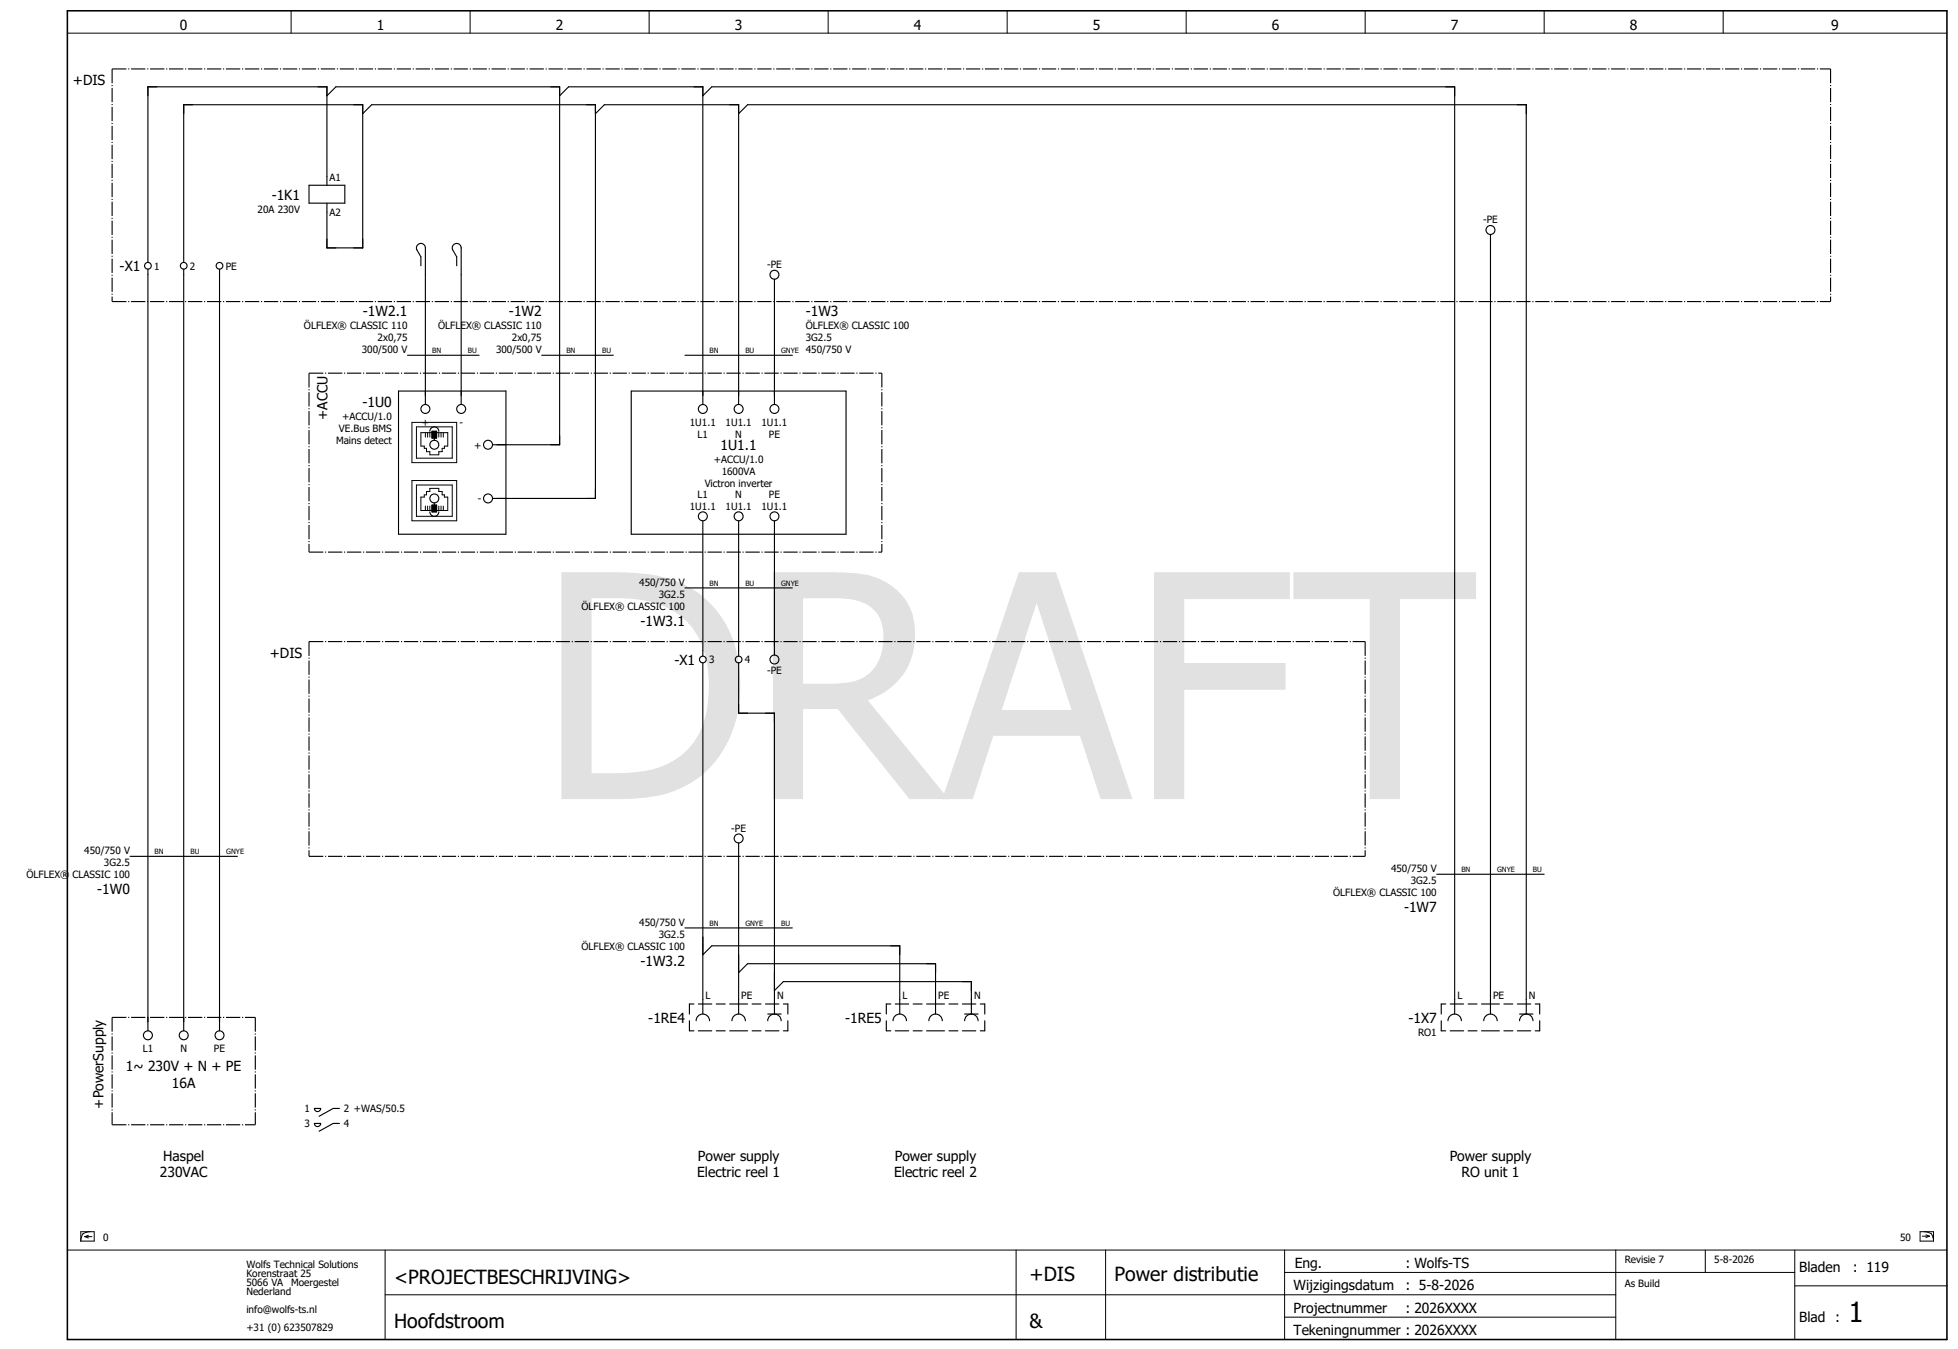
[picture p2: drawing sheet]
<svg xmlns="http://www.w3.org/2000/svg" width="438mm" height="302mm" viewBox="0 0 438 302" stroke-linecap="round" stroke-linejoin="round" font-family="sans-serif">
<g fill="none" stroke="#000" stroke-width=".22">
<path d="M15.1 7.4h420M65.1 2.4v5M105.1 2.4v5M145.1 2.4v5M185.1 2.4v5M225.1 2.4v5M265.1 2.4v5M305.1 2.4v5M345.1 2.4v5M385.1 2.4v5M92.1 94.4h10v9h-10zM93.1 95.4h8v7h-8z"/>
<path d="M94.1 96.7h6v3h-.8v.5h-.5v.8h-.7v.7h-2v-.7h-.8v-.8h-.5v-.5h-.7zM95.1 96.7v1M95.6 96.7v1M96.1 96.7v1M96.6 96.7v1M97.1 96.7v1M97.6 96.7v1M98.1 96.7v1M98.6 96.7v1M99.1 96.7v1M92.1 107.4h10v9h-10zM93.1 108.4h8v7h-8z"/>
<path d="M94.1 111.1h.7v-.5h.5v-.7h.8v-.7h2v.7h.7v.7h.5v.5h.8v3h-6zM95.1 113.1v1M95.6 113.1v1M96.1 113.1v1M96.6 113.1v1M97.1 113.1v1M97.6 113.1v1M98.1 113.1v1M98.6 113.1v1M99.1 113.1v1M15.1 279.4h420M18.1 275.3h3v2.1h-3z"/>
<path d="M18.5 275.8l-.3 .8-.1 .8M19 276.4h1.6M19 276.4l.8 .3M19.8 276.1l-.8 .3M20.2 275.3l-.9 .1-.8 .4M86.1 279.4v20M227.1 279.4v20M247.1 279.4v20M287.1 279.4v20M361.1 279.4v20M381.1 279.4v5M401.1 279.4v20"/>
<path d="M429.1 275.3h3v2.1h-3zM429.6 276.3h1.6M430 275.3l.8 .1 .8 .4M430.4 276l.8 .3M431.2 276.3l-.8 .3M431.6 275.8l.3 .8 .2 .8M86.1 289.4h275M287.1 284.4h114M287.1 294.4h74M401.1 287.4h34"/>
</g>
<path d="M15.1 2.4h420v297h-420z" fill="none" stroke="#000" stroke-width=".35"/>
<g fill="none" stroke="#000" stroke-width=".25">
<path d="M73.1 21.4l2-2h50v80h-15M81.1 25.4l2-2h50v88h-23M125.1 21.4l2-2h30v71M133.1 25.4l2-2h30v67M157.1 21.4l2-2h166v207.3M165.1 25.4l2-2h174v203.3M69.1 41.4h8v4h-8zM73.1 41.4v-22h-40v39.3M73.1 45.4v10h8v-32h-40v35.3M94.1 59.4v-2l-.9-1.5a1 1 0 0 1 .6-1.5 1 1 0 0 1 1.3 1v35M102.1 59.4v-2l-.9-1.5a1 1 0 0 1 .6-1.5 1 1 0 0 1 1.3 1v35M333.1 52.4v174.3"/>
<path d="M33.1 60.2v170.2M41.1 60.2v170.2M49.1 60.2v170.2M91.1 79.4h16M121.1 79.4h16M153.1 79.4h24M173.1 62.4v28M89.1 87.4h24v32h-24zM96.1 96.4a1 1 0 0 1 1-1 1 1 0 0 1 1 1M96.6 96.4h1v1.5h-1zM97.1 97.9v.5M141.1 87.4h48v32h-48z"/>
<path d="M96.1 114.4a1 1 0 0 0 1 1 1 1 0 0 0 1-1M96.6 112.9h1v1.5h-1zM97.1 112.4v.5M157.1 116.4v30.3M165.1 116.4v30.3M173.1 116.4v30M153.1 131.4h24M157.1 148.2v78.5M165.1 148.2v11.2h8v67.3M29.1 191.4h24M165.1 188.4v38.3M321.1 195.4h24"/>
<path d="M153.1 207.4h24M157.1 213.4l2-2h42v15.3M165.1 217.4l2-2h42v11.3M154.1 228.2v2.2h1M155.1 224.4h-1v2.3M155.6 228.2a1.5 1.5 0 0 1 1.5-1.5 1.5 1.5 0 0 1 1.5 1.5M156.1 230.4h3M156.1 224.4h3M160.1 230.4h2M160.1 224.4h2M163.1 230.4h4M163.1 224.4h4"/>
<path d="M163.6 228.2a1.5 1.5 0 0 1 1.5-1.5 1.5 1.5 0 0 1 1.5 1.5M168.1 230.4h2M168.1 224.4h2M171.1 230.4h3M171.1 224.4h3M171.6 228.2a1.5 1.5 0 0 1 1.5-1.5 1.5 1.5 0 0 1 1.5 1.5M171.6 226.7h3M173.1 221.4l2-2h42v7.3M175.1 224.4h1v2.3M176.1 228.2v2.2h-1M198.1 228.2v2.2h1M199.1 224.4h-1v2.3"/>
<path d="M199.6 228.2a1.5 1.5 0 0 1 1.5-1.5 1.5 1.5 0 0 1 1.5 1.5M200.1 230.4h3M200.1 224.4h3M204.1 230.4h2M204.1 224.4h2M207.1 230.4h4M207.1 224.4h4M207.6 228.2a1.5 1.5 0 0 1 1.5-1.5 1.5 1.5 0 0 1 1.5 1.5M212.1 230.4h2M212.1 224.4h2M215.1 230.4h3M215.1 224.4h3"/>
<path d="M215.6 228.2a1.5 1.5 0 0 1 1.5-1.5 1.5 1.5 0 0 1 1.5 1.5M215.6 226.7h3M219.1 224.4h1v2.3M220.1 228.2v2.2h-1M322.1 228.2v2.2h1M323.1 224.4h-1v2.3M323.6 228.2a1.5 1.5 0 0 1 1.5-1.5 1.5 1.5 0 0 1 1.5 1.5M324.1 230.4h3M324.1 224.4h3M328.1 230.4h2M328.1 224.4h2M331.1 230.4h4"/>
<path d="M331.1 224.4h4M331.6 228.2a1.5 1.5 0 0 1 1.5-1.5 1.5 1.5 0 0 1 1.5 1.5M336.1 230.4h2M336.1 224.4h2M339.1 230.4h3M339.1 224.4h3M339.6 228.2a1.5 1.5 0 0 1 1.5-1.5 1.5 1.5 0 0 1 1.5 1.5M339.6 226.7h3M343.1 224.4h1v2.3M344.1 228.2v2.2h-1M70.3 247.8h1.4a.7 .7 0 0 1-.7 .7 .7 .7 0 0 1-.7-.7zM70.3 251.1h1.4a.7 .7 0 0 1-.7 .7 .7 .7 0 0 1-.7-.7z"/>
<path d="M75.9 247.8h-1.4l-3.2 1.7M75.9 251.1h-1.4l-3.2 1.8"/>
<circle cx="33.1" cy="59.4" r=".75"/>
<circle cx="41.1" cy="59.4" r=".75"/>
<circle cx="49.1" cy="59.4" r=".75"/>
<circle cx="333.1" cy="51.4" r="1"/>
<circle cx="173.1" cy="61.4" r="1"/>
<circle cx="95.1" cy="91.4" r="1"/>
<circle cx="97.1" cy="99.4" r="1"/>
<circle cx="103.1" cy="91.4" r="1"/>
<circle cx="109.1" cy="99.4" r="1"/>
<circle cx="157.1" cy="91.4" r="1"/>
<circle cx="165.1" cy="91.4" r="1"/>
<circle cx="173.1" cy="91.4" r="1"/>
<circle cx="97.1" cy="111.4" r="1"/>
<circle cx="109.1" cy="111.4" r="1"/>
<circle cx="157.1" cy="115.4" r="1"/>
<circle cx="165.1" cy="115.4" r="1"/>
<circle cx="173.1" cy="115.4" r="1"/>
<circle cx="157.1" cy="147.4" r=".75"/>
<circle cx="165.1" cy="147.4" r=".75"/>
<circle cx="173.1" cy="147.4" r="1"/>
<circle cx="165.1" cy="187.4" r="1"/>
<circle cx="33.1" cy="231.4" r="1"/>
<circle cx="41.1" cy="231.4" r="1"/>
<circle cx="49.1" cy="231.4" r="1"/>
</g>
<g fill="none" stroke="#000" stroke-width=".25" stroke-dasharray="3.2 .4 .2 .4" stroke-linecap="butt">
<path d="M25.1 15.4h384M25.1 15.4v52M409.1 15.4v52M25.1 67.4h384M69.1 83.4h128M69.1 83.4v40M197.1 83.4v40M69.1 123.4h128M69.1 143.4h236M69.1 143.4v48M305.1 143.4v48M69.1 191.4h236"/>
<path d="M25.1 227.4h32M25.1 227.4v24M57.1 227.4v24M25.1 251.4h32"/>
</g>
<path d="M96.6 96.4h1v1.5h-1zM96.6 112.9h1v1.5h-1z" fill="#000" stroke="#000" stroke-width=".22"/>
<text font-size="69.7" fill="#e1e1e1" x="120.3" y="178.6">DRAFT</text>
<text font-size="6.2" x="413.1" y="295.4">1</text>
<g font-size="4.3">
<text x="88.1" y="286.9">&lt;PROJECTBESCHRIJVING&gt;</text>
<text x="230.1" y="286.4">+DIS</text>
<text x="249.1" y="286.4">Power distributie</text>
<text x="88.1" y="296.9">Hoofdstroom</text>
<text x="230.1" y="296.9">&amp;</text>
</g>
<g font-size="3.1">
<text x="40.2" y="6.8">0</text>
<text x="84.2" y="6.8">1</text>
<text x="124.2" y="6.8">2</text>
<text x="164.2" y="6.8">3</text>
<text x="204.2" y="6.8">4</text>
<text x="244.2" y="6.8">5</text>
<text x="284.2" y="6.8">6</text>
<text x="324.2" y="6.8">7</text>
<text x="364.2" y="6.8">8</text>
<text x="409.2" y="6.8">9</text>
<text x="16.3" y="19">+DIS</text>
<text x="60.7" y="44.6">-1K1</text>
<text x="26.7" y="60.6">-X1</text>
<text x="81.1" y="70.7">-1W2.1</text>
<text x="113.7" y="70.7">-1W2</text>
<text x="180.1" y="70.7">-1W3</text>
<text x="73.2" y="93.8" transform="rotate(-90 73.2 93.8)">+ACCU</text>
<text x="81" y="91">-1U0</text>
<text x="161" y="100.6">1U1.1</text>
<text x="143.1" y="139.9">-1W3.1</text>
<text x="60.3" y="147">+DIS</text>
<text x="150.7" y="148.6">-X1</text>
<text x="21.7" y="199.9">-1W0</text>
<text x="313.7" y="203.9">-1W7</text>
<text x="143.1" y="215.9">-1W3.2</text>
<text x="144.9" y="228.6">-1RE4</text>
<text x="188.9" y="228.6">-1RE5</text>
<text x="314.7" y="228.6">-1X7</text>
<text x="28.2" y="239.4">1~ 230V + N + PE</text>
<text x="38.4" y="243.2">16A</text>
<text x="23.2" y="247.8" transform="rotate(-90 23.2 247.8)">+PowerSupply</text>
<text x="35.7" y="263.2">230VAC</text>
<text x="36.5" y="259.4">Haspel</text>
<text x="155.8" y="263.2">Electric reel 1</text>
<text x="155.9" y="259.4">Power supply</text>
<text x="199.8" y="263.2">Electric reel 2</text>
<text x="199.9" y="259.4">Power supply</text>
<text x="323.9" y="259.4">Power supply</text>
<text x="326.6" y="263.2">RO unit 1</text>
<text x="289.3" y="283.4">Eng.</text>
<text x="314.1" y="283.4">: Wolfs-TS</text>
<text x="402.1" y="284.4">Bladen</text>
<text x="414.1" y="284.4">: 119</text>
<text x="289.1" y="288.4">Wijzigingsdatum</text>
<text x="289.1" y="293.4">Projectnummer</text>
<text x="314.1" y="288.4">: 5-8-2026</text>
<text x="314.1" y="293.4">: 2026XXXX</text>
<text x="289.1" y="298.4">Tekeningnummer : 2026XXXX</text>
<text x="402.1" y="295.4">Blad :</text>
</g>
<g font-size="2.2">
<text x="73.7" y="40.3">A1</text>
<text x="57.6" y="47.5">20A 230V</text>
<text x="73.7" y="48.2">A2</text>
<text x="331.4" y="49.9">-PE</text>
<text x="171.4" y="59.9">-PE</text>
<text x="34.5" y="60.3">1</text>
<text x="42.5" y="60.3">2</text>
<text x="50.5" y="60.3">PE</text>
<text x="67.9" y="73.5">ÖLFLEX® CLASSIC 110</text>
<text x="84.4" y="76.2">2x0,75</text>
<text x="97.9" y="73.5">ÖLFLEX® CLASSIC 110</text>
<text x="114.4" y="76.2">2x0,75</text>
<text x="180.1" y="76.2">3G2.5</text>
<text x="180.1" y="73.5">ÖLFLEX® CLASSIC 100</text>
<text x="80.8" y="78.9">300/500 V</text>
<text x="110.8" y="78.9">300/500 V</text>
<text x="180.1" y="78.9">450/750 V</text>
<text x="76.5" y="93.9">+ACCU/1.0</text>
<text x="94.2" y="95.1">+</text>
<text x="102.6" y="95.1">-</text>
<text x="154.1" y="95.1">1U1.1</text>
<text x="162.1" y="95.1">1U1.1</text>
<text x="170.2" y="95.1">1U1.1</text>
<text x="75.1" y="99.3">Mains detect</text>
<text x="75.7" y="96.6">VE.Bus BMS</text>
<text x="105.9" y="100.3">+</text>
<text x="155.9" y="97.8">L1</text>
<text x="164.3" y="97.8">N</text>
<text x="171.8" y="97.8">PE</text>
<text x="159.5" y="103.5">+ACCU/1.0</text>
<text x="161.3" y="106.2">1600VA</text>
<text x="106.7" y="112.3">-</text>
<text x="154.1" y="113.9">1U1.1</text>
<text x="155.9" y="111.2">L1</text>
<text x="157.5" y="108.9">Victron inverter</text>
<text x="162.1" y="113.9">1U1.1</text>
<text x="164.3" y="111.2">N</text>
<text x="170.2" y="113.9">1U1.1</text>
<text x="171.8" y="111.2">PE</text>
<text x="142.8" y="130.9">450/750 V</text>
<text x="129.9" y="136.3">ÖLFLEX® CLASSIC 100</text>
<text x="147.2" y="133.6">3G2.5</text>
<text x="158.5" y="148.3">3</text>
<text x="166.5" y="148.3">4</text>
<text x="171.4" y="150.6">-PE</text>
<text x="163.4" y="185.9">-PE</text>
<text x="18.8" y="190.9">450/750 V</text>
<text x="5.9" y="196.3">ÖLFLEX® CLASSIC 100</text>
<text x="23.2" y="193.6">3G2.5</text>
<text x="310.8" y="194.9">450/750 V</text>
<text x="315.2" y="197.6">3G2.5</text>
<text x="297.9" y="200.3">ÖLFLEX® CLASSIC 100</text>
<text x="142.8" y="206.9">450/750 V</text>
<text x="147.2" y="209.6">3G2.5</text>
<text x="129.9" y="212.3">ÖLFLEX® CLASSIC 100</text>
<text x="157.7" y="223.3">L</text>
<text x="165.7" y="223.3">PE</text>
<text x="173.7" y="223.3">N</text>
<text x="201.7" y="223.3">L</text>
<text x="209.7" y="223.3">PE</text>
<text x="217.7" y="223.3">N</text>
<text x="325.7" y="223.3">L</text>
<text x="333.7" y="223.3">PE</text>
<text x="341.7" y="223.3">N</text>
<text x="316.9" y="231.5">RO1</text>
<text x="31.9" y="235.1">L1</text>
<text x="40.3" y="235.1">N</text>
<text x="47.8" y="235.1">PE</text>
<text x="68" y="248.6">1</text>
<text x="68" y="252">3</text>
<text x="76.9" y="248.6">2 +WAS/50.5</text>
<text x="76.9" y="252">4</text>
<text x="23.1" y="277.4">0</text>
<text x="424.6" y="277.4">50</text>
<text x="55.1" y="283.4">Wolfs Technical Solutions</text>
<text x="55.1" y="285.4">Korenstraat 25</text>
<text x="55.1" y="287.4">5066 VA</text>
<text x="65.1" y="287.4">Moergestel</text>
<text x="363.1" y="282.4">Revisie 7</text>
<text x="363.1" y="287.6">As Build</text>
<text x="383.1" y="282.4">5-8-2026</text>
<text x="55.1" y="289.4">Nederland</text>
<text x="55.1" y="293.4">info@wolfs-ts.nl</text>
<text x="55.1" y="297.4">+31 (0) 623507829</text>
</g>
<g font-size="1.6">
<text x="96.6" y="78.9">BN</text>
<text x="104.6" y="78.9">BU</text>
<text x="126.6" y="78.9">BN</text>
<text x="134.6" y="78.9">BU</text>
<text x="158.6" y="78.9">BN</text>
<text x="166.6" y="78.9">BU</text>
<text x="174.6" y="78.9">GNYE</text>
<text x="158.6" y="130.9">BN</text>
<text x="166.6" y="130.9">BU</text>
<text x="174.6" y="130.9">GNYE</text>
<text x="34.6" y="190.9">BN</text>
<text x="42.6" y="190.9">BU</text>
<text x="50.6" y="190.9">GNYE</text>
<text x="326.6" y="194.9">BN</text>
<text x="334.6" y="194.9">GNYE</text>
<text x="342.6" y="194.9">BU</text>
<text x="158.6" y="206.9">BN</text>
<text x="166.6" y="206.9">GNYE</text>
<text x="174.6" y="206.9">BU</text>
</g>
</svg>
